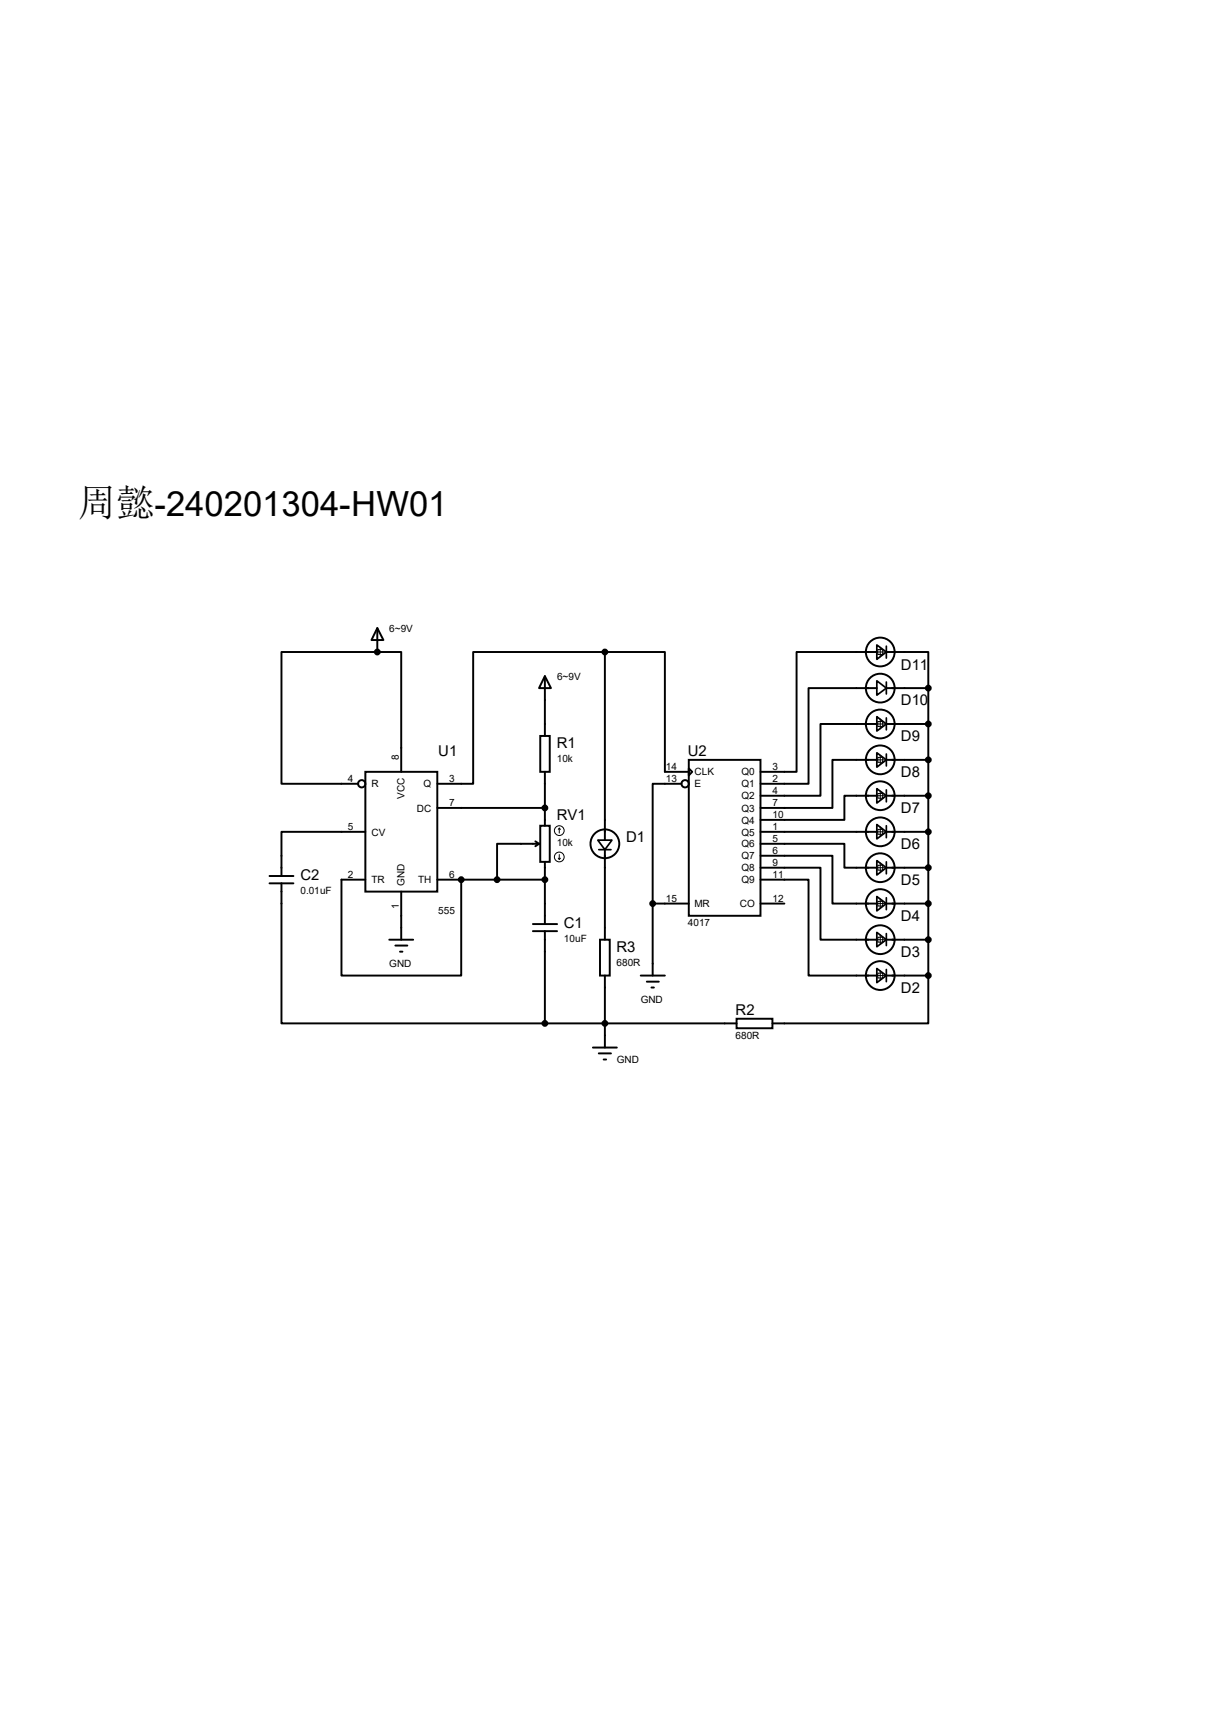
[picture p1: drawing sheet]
<svg xmlns="http://www.w3.org/2000/svg" width="210mm" height="297mm" viewBox="0 0 210 297" stroke-linecap="round" stroke-linejoin="round" font-family="sans-serif">
<g fill="none" stroke="#000" stroke-width=".34">
<path d="M65.5 109l1 2h-2zM65.5 113.1h-16.6v22.9h13.3M65.5 113.1h4.1v20.8M65.5 109v4.1M94.6 117.3l1 2.1h-2zM94.6 117.3v10.4M105 113.1h-22.9v22.9h-6.2M105 113.1h10.4v20.8h4.1M105 113.1v32.7M152.2 119.4h-11.9v16.6h-8.3M152.2 113.1h-13.9v20.8h-6.3M153.8 113.1h7.3v6.3"/>
<path d="M153.8 119.4h7.3M161.1 119.4v49.8M63.4 133.9h12.5v20.8h-12.5zM93.8 127.7h1.6v6.2h-1.6zM94.6 133.9v9.4M118.3 136h-5v20.8M119.5 131.8h12.5v27.1h-12.5zM119.5 133.3l.6 .6-.6 .6zM152.2 138h-5.6v4.2h-14.6M152.2 131.8h-7.7v8.4h-12.5M152.2 125.6h-9.8v12.4h-10.4M153.8 138h7.3"/>
<path d="M153.8 125.6h7.3M153.8 131.8h7.3M46.8 153.2h4.1M46.8 152h4.1M48.9 153.2v24.3h45.7M63.4 144.3h-14.5v7.7M63.4 152.6h-4.1v16.6h20.8v-16.6M69.6 154.7v8.3M75.9 140.2h18.7M75.9 152.6h18.7M92.9 146l.7 .4M93.6 146.4h-7.3v6.2"/>
<path d="M93.6 146.4l-.7 .4M93.8 143.3h1.6v6.2h-1.6zM94.6 149.5v10.8M105 147.4v15.6M113.3 156.8h6.2M113.3 156.8v12.4M132 152.6h8.3v16.6h11.9M132 150.5h10.4v12.5h9.8M132 146.4h14.6v4.1h5.6M132 148.5h12.5v8.3h7.7M132 144.3h20.2M132 156.8h4.1"/>
<path d="M153.8 144.3h7.3M153.8 156.8h7.3M153.8 150.5h7.3M67.6 163h4.1M68.6 164h2.1M69.4 165.1h.4M92.5 161.5h4.2M92.5 160.3h4.2M94.6 177.5h33.2M94.6 161.5v16M104.1 163h1.7v6.2h-1.7zM105 169.2v12.5"/>
<path d="M111.2 169.2h4.2M112.3 170.3h2M113.1 171.3h.4M127.8 176.7h6.3v1.7h-6.3zM153.8 169.2h7.3M153.8 163h7.3M161.1 169.2v8.3h-27M102.9 181.7h4.2M103.9 182.8h2.1M104.8 183.8h.4"/>
<circle cx="152.8" cy="119.4" r="2.5"/>
<circle cx="152.8" cy="113.1" r="2.5"/>
<circle cx="62.8" cy="136" r=".64"/>
<circle cx="118.9" cy="136" r=".64"/>
<circle cx="152.8" cy="131.8" r="2.5"/>
<circle cx="152.8" cy="138" r="2.5"/>
<circle cx="152.8" cy="125.6" r="2.5"/>
<circle cx="105" cy="146.4" r="2.5"/>
<circle cx="152.8" cy="150.5" r="2.5"/>
<circle cx="152.8" cy="156.8" r="2.5"/>
<circle cx="152.8" cy="144.3" r="2.5"/>
<circle cx="152.8" cy="163" r="2.5"/>
<circle cx="152.8" cy="169.2" r="2.5"/>
</g>
<g fill="#000">
<circle cx="65.5" cy="113.1" r=".17"/>
<circle cx="80.1" cy="152.6" r=".17"/>
<circle cx="94.6" cy="152.6" r=".17"/>
<circle cx="94.6" cy="140.2" r=".17"/>
</g>
<g fill="none" stroke="#000" stroke-width=".17">
<path d="M152 113.1h1.6M152.4 112.7h.8v.8h-.8zM152.8 112.3v1.7M152 138h1.6M152 131.8h1.6M152 125.6h1.6M152.4 137.7h.8v.8h-.8zM152.4 131.4h.8v.8h-.8zM152.4 125.2h.8v.8h-.8zM152.8 124.8v1.6M152.8 131v1.7M152.8 137.2v1.7"/>
<path d="M96.9 148.9l.2 .2M97.1 143.7v.8M97.1 148.3v.8M97.1 143.7l.2 .2M97.1 143.7l-.2 .2M97.3 148.9l-.2 .2M152 150.5h1.6M152 156.8h1.6M152 144.3h1.6M152.4 150.1h.8v.9h-.8zM152.4 156.4h.8v.8h-.8zM152.4 143.9h.8v.8h-.8z"/>
<path d="M152.8 143.5v1.6M152.8 149.7v1.7M152.8 156v1.6M152 169.2h1.6M152 163h1.6M152.4 168.8h.8v.9h-.8zM152.4 162.6h.8v.8h-.8zM152.8 162.2v1.6M152.8 168.4v1.7"/>
<circle cx="97.1" cy="148.7" r=".85"/>
<circle cx="97.1" cy="144.1" r=".85"/>
</g>
<g fill="#000" stroke="#000" stroke-width=".34">
<circle cx="65.5" cy="113.1" r=".42"/>
<circle cx="105" cy="113.1" r=".42"/>
<circle cx="161.1" cy="119.4" r=".42"/>
<circle cx="161.1" cy="131.8" r=".42"/>
<circle cx="161.1" cy="125.6" r=".42"/>
<circle cx="161.1" cy="138" r=".42"/>
<circle cx="80.1" cy="152.6" r=".42"/>
<circle cx="86.3" cy="152.6" r=".42"/>
<circle cx="94.6" cy="140.2" r=".42"/>
<circle cx="94.6" cy="152.6" r=".42"/>
<circle cx="113.3" cy="156.8" r=".42"/>
<circle cx="161.1" cy="156.8" r=".42"/>
<circle cx="161.1" cy="144.3" r=".42"/>
<circle cx="161.1" cy="150.5" r=".42"/>
<circle cx="94.6" cy="177.5" r=".42"/>
<circle cx="105" cy="177.5" r=".42"/>
<circle cx="161.1" cy="163" r=".42"/>
<circle cx="161.1" cy="169.2" r=".42"/>
</g>
<g fill="none" stroke="#000" stroke-width=".3">
<path d="M152.2 118.1l1.6 1.3-1.6 1.2zM152.2 111.9l1.6 1.2-1.6 1.3zM153.8 112.1v2.1M153.8 118.3v2.1M152.2 136.8l1.6 1.2-1.6 1.3zM152.2 130.6l1.6 1.2-1.6 1.3zM152.2 124.3l1.6 1.3-1.6 1.2zM153.8 124.5v2.1M153.8 130.8v2.1M153.8 137v2.1M103.8 145.8h2.4l-1.2 1.6zM103.9 147.4h2.1"/>
<path d="M152.2 149.3l1.6 1.2-1.6 1.3zM152.2 155.5l1.6 1.3-1.6 1.2zM152.2 143l1.6 1.3-1.6 1.2zM153.8 143.3v2M153.8 149.5v2.1M153.8 155.7v2.1M152.2 168l1.6 1.2-1.6 1.3zM152.2 161.8l1.6 1.2-1.6 1.3zM153.8 162v2M153.8 168.2v2.1"/>
</g>
<text font-size="6.6" x="13.5" y="89.5">周懿-240201304-HW01</text>
<g font-size="2.6">
<text x="156.4" y="116.2">D11</text>
<text x="156.4" y="122.4">D10</text>
<text x="76.1" y="131.1">U1</text>
<text x="96.6" y="129.8">R1</text>
<text x="119.4" y="131.1">U2</text>
<text x="156.4" y="128.6">D9</text>
<text x="156.4" y="134.9">D8</text>
<text x="96.6" y="142.3">RV1</text>
<text x="156.4" y="141.1">D7</text>
<text x="108.7" y="146.1">D1</text>
<text x="156.4" y="147.3">D6</text>
<text x="52.2" y="152.7">C2</text>
<text x="156.4" y="153.6">D5</text>
<text x="97.9" y="161">C1</text>
<text x="156.4" y="159.8">D4</text>
<text x="107" y="165.2">R3</text>
<text x="156.4" y="166">D3</text>
<text x="156.4" y="172.3">D2</text>
<text x="127.7" y="176">R2</text>
</g>
<g font-size="1.7">
<text x="67.6" y="109.6">6~9V</text>
<text x="96.7" y="117.9">6~9V</text>
<text x="69.2" y="131.8" transform="rotate(-90 69.2 131.8)">8</text>
<text x="60.4" y="135.7">4</text>
<text x="64.5" y="136.6">R</text>
<text x="73.5" y="136.6">Q</text>
<text x="78" y="135.7">3</text>
<text x="96.6" y="132.2">10k</text>
<text x="115.6" y="133.6">14</text>
<text x="115.6" y="135.7">13</text>
<text x="120.6" y="134.5">CLK</text>
<text x="120.6" y="136.6">E</text>
<text x="128.7" y="134.5">Q0</text>
<text x="128.7" y="136.6">Q1</text>
<text x="134.1" y="133.6">3</text>
<text x="134.1" y="135.7">2</text>
<text x="134.1" y="137.8">4</text>
<text x="70.2" y="138.6" transform="rotate(-90 70.2 138.6)">VCC</text>
<text x="72.3" y="140.8">DC</text>
<text x="78" y="139.9">7</text>
<text x="128.7" y="138.7">Q2</text>
<text x="128.7" y="140.8">Q3</text>
<text x="128.7" y="142.9">Q4</text>
<text x="134.1" y="139.9">7</text>
<text x="134.1" y="141.9">10</text>
<text x="60.4" y="144">5</text>
<text x="64.5" y="144.9">CV</text>
<text x="96.6" y="146.8">10k</text>
<text x="128.7" y="144.9">Q5</text>
<text x="128.7" y="147">Q6</text>
<text x="128.7" y="149.1">Q7</text>
<text x="134.1" y="144">1</text>
<text x="134.1" y="146.1">5</text>
<text x="134.1" y="148.2">6</text>
<text x="52.2" y="155.1">0.01uF</text>
<text x="60.4" y="152.3">2</text>
<text x="64.5" y="153.2">TR</text>
<text x="70.2" y="153.7" transform="rotate(-90 70.2 153.7)">GND</text>
<text x="72.6" y="153.2">TH</text>
<text x="78" y="152.3">6</text>
<text x="128.7" y="151.2">Q8</text>
<text x="128.7" y="153.2">Q9</text>
<text x="134.1" y="150.2">9</text>
<text x="134.1" y="152.3">11</text>
<text x="69.2" y="157.7" transform="rotate(-90 69.2 157.7)">1</text>
<text x="76.1" y="158.5">555</text>
<text x="115.6" y="156.5">15</text>
<text x="119.4" y="160.6">4017</text>
<text x="120.6" y="157.4">MR</text>
<text x="128.4" y="157.4">CO</text>
<text x="134.1" y="156.5">12</text>
<text x="67.6" y="167.8">GND</text>
<text x="97.9" y="163.4">10uF</text>
<text x="107" y="167.6">680R</text>
<text x="111.2" y="174">GND</text>
<text x="107.1" y="184.4">GND</text>
<text x="127.7" y="180.2">680R</text>
</g>
</svg>
